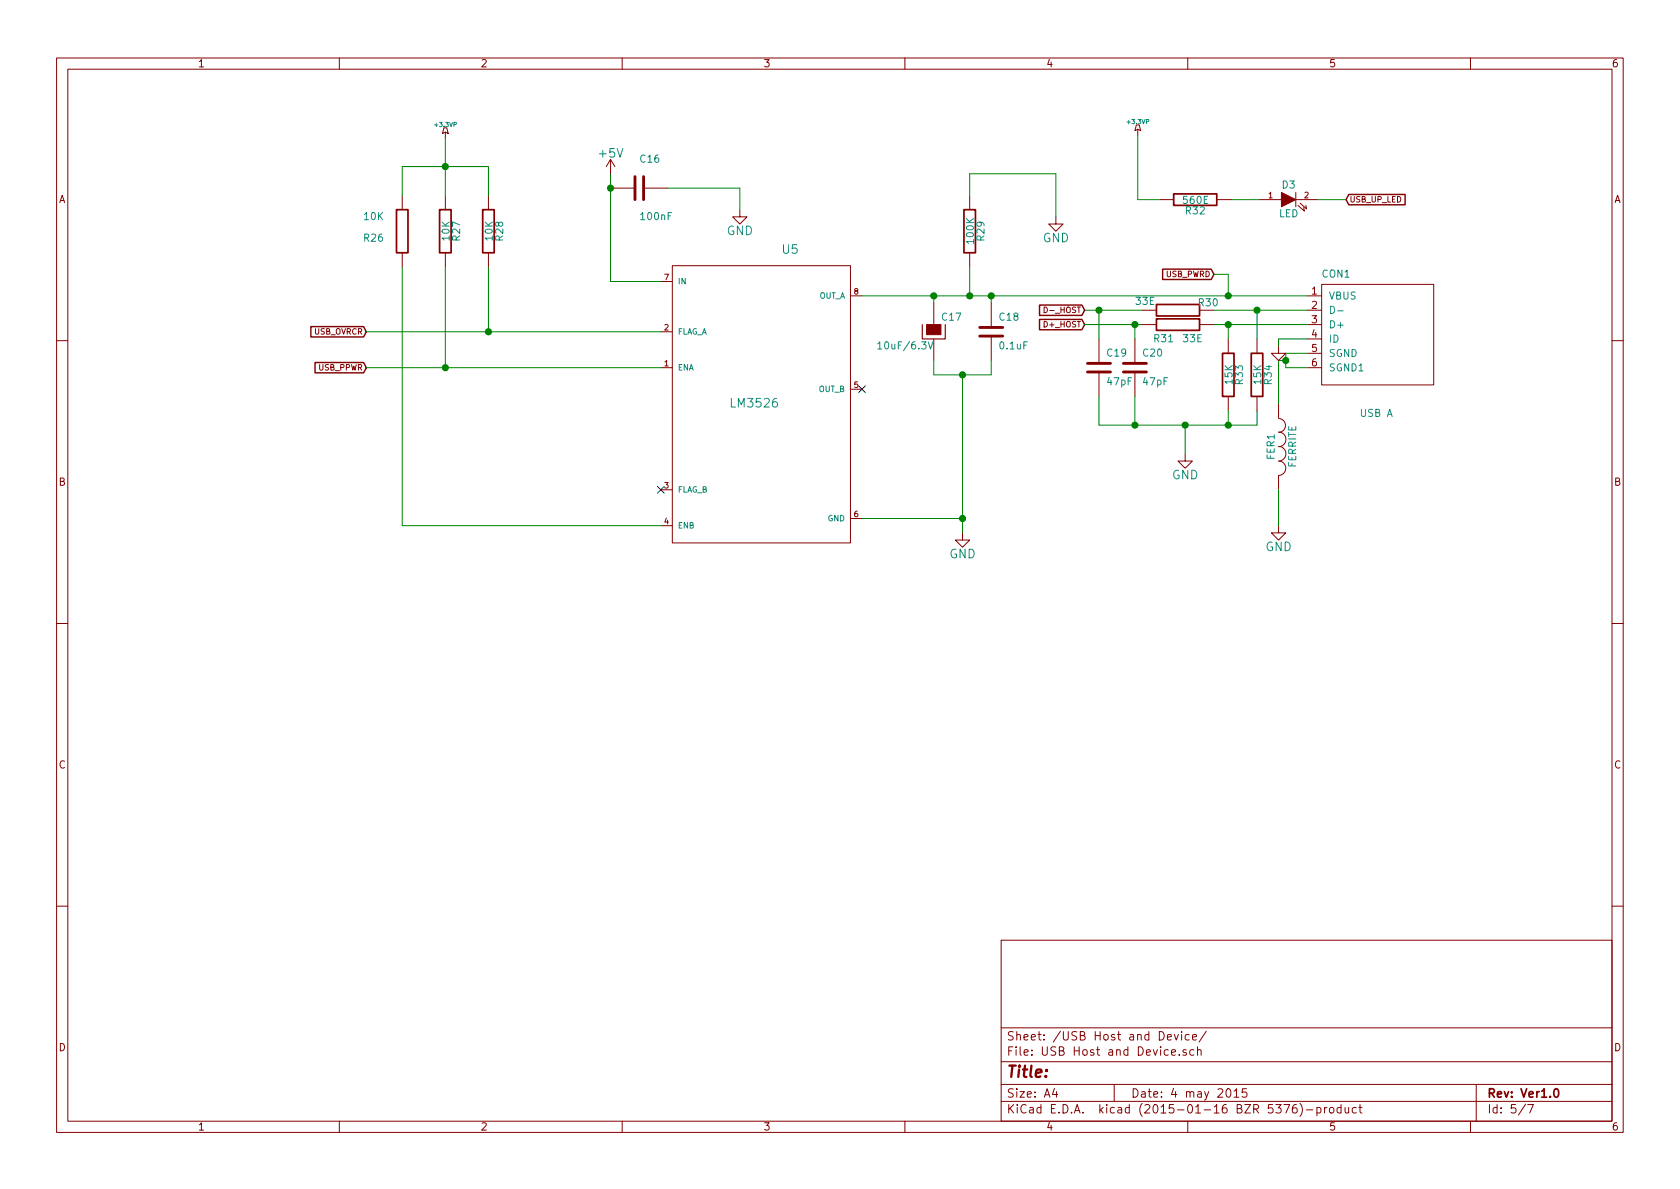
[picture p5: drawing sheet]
<svg xmlns="http://www.w3.org/2000/svg" width="297mm" height="210mm" viewBox="0 0 297 210" stroke-linecap="round" stroke-linejoin="round" font-family="sans-serif">
<g fill="none" stroke="#840000" stroke-width=".18">
<path d="M10 10.3h277v189.9h-277zM12 12.2h273v186.1h-273zM60 10.3v1.9M110 10.3v1.9M160 10.3v1.9M210 10.3v1.9M260 10.3v1.9M71.1 34.5v2.6M78.5 22.6h.5l.2 1-.5-.2-.5 .2zM78.7 23.4v1M78.7 34.5v2.6M86.4 34.5v2.6"/>
<path d="M107.9 33.3h4.4M107.9 28.2l-.7 1.3M107.9 28.2v2.5M107.9 28.2l.8 1.3M113.8 33.3h4.3M130.8 37.1v1.2h1.3l-1.3 1.3-1.3-1.3h1.3M171.4 34.5v2.6M186.7 38.3v1.3h1.3l-1.3 1.3-1.3-1.3h1.3M200.9 22.1h.5l.3 1-.5-.2-.5 .2zM201.2 22.9v1M205 35.3h2.5M215.1 35.3h2.6"/>
<path d="M222.8 35.3h3.8M229.1 34v2.6M229.1 35.3h3.8M229.5 36.3l1.1 1-.1-.6M229.9 35.9l1.1 1.1-.1-.7M71.1 44.7v2.5M78.7 44.7v2.5M86.4 44.7v2.5M116.8 58.7h2M116.8 49.8h2M118.9 47h31.5v49h-31.5zM150.4 52.3h2"/>
<path d="M165.1 53.6v3.8M165.1 59.9v3.8M171.4 44.7v2.5M175.3 53.6v4.3M175.3 59.4v4.3M184.6 54.3a.5 .5 0 0 1 .6 .5 .5 .5 0 0 1-.6 .5zM194.3 59.9v4.4M200.7 59.9v4.4M201.9 54.9h2.6M201.9 57.4h2.6M212.1 54.9h2.5M212.1 57.4h2.5"/>
<path d="M217.2 59.9v2.6M222.2 59.9v2.6M231.1 52.3h2.6M231.1 54.9h2.6M231.1 57.4h2.6M231.1 59.9h2.6M233.7 50.3h19.8v17.8h-19.8zM10 60.2h2M116.8 65h2M150.4 68.8h2M194.3 65.8v4.3M200.7 65.8v4.3"/>
<path d="M217.2 70.1v2.5M222.2 70.1v2.5M226.1 61.2v1.3h1.2l-1.2 1.2-1.3-1.2h1.3M226.1 71.4v2.5M226.1 78.9a1.3 1.3 0 0 1 1.3 1.3 1.3 1.3 0 0 1-1.3 1.3 1.27 1.27 0 0 1 1.2 1.3 1.27 1.27 0 0 1-1.2 1.3M226.1 76.4a1.3 1.3 0 0 1 1.3 1.3 1.3 1.3 0 0 1-1.3 1.3M226.1 74a1.22 1.22 0 0 1 1.2 1.2 1.22 1.22 0 0 1-1.2 1.2M231.1 65h2.6M231.1 62.5h2.6M285 60.2h2M116.8 86.6h2M116.8 93h2"/>
<path d="M150.4 91.7h2M170.2 94.2v1.3h1.2l-1.2 1.3-1.3-1.3h1.3M209.5 80.3v1.2h1.3l-1.3 1.3-1.2-1.3h1.2M226.1 93v1.2h1.2l-1.2 1.3-1.3-1.3h1.3M226.1 84.1v2.5M10 110.3h2M285 110.3h2M10 160.2h2M177 166.3h108v32h-108zM285 160.2h2M60 198.3v1.9M110 198.3v1.9"/>
<path d="M160 198.3v1.9M177 194.8h108M177 191.8h108M177 187.8h108M177 181.8h108M186.4 192.5l-.3 1h.9M186.8 193v1M197 191.8v3M206.4 183.4l.7-.1v-.3l-.5-.1-.2 .2 .1 .7h.6M207.1 186.1l.7-.1v-.3l-.4-.1-.3 .2 .1 .7h.6M207.6 182.9l.4 1 .4-1M208.5 186.5v.1"/>
<path d="M208.9 182.4v.2M208.9 182.9v1M209.7 185.7a.37 .37 0 0 0-.6 .1l.1 .2 .5 .2 .1 .1-.2 .3-.5-.1M210 198.3v1.9M210.3 183l-.5-.1-.3 .3 .1 .6 .2 .1 .5-.1M210.8 183.4l.8-.1-.1-.3-.4-.1-.3 .2 .1 .7h.6M211.1 185.7l-.5-.1-.2 .3v.6l.2 .1 .5-.1M211.7 185.7l.2-.1 .4 .1 .1 .9M211.7 185.1v1.5M213.3 182.3l-1.3 2M216.9 192.7l.2-.2a.81 .81 0 0 1 .6 .6 .81 .81 0 0 1-.3 .8l-.1 .1a.79 .79 0 0 1-.4-1.3zM218.2 193l.4-.5v1.5"/>
<path d="M218.2 194h.8M220.4 192.5h-.7l-.1 .7 .2-.1 .5 .1 .2 .2-.1 .5-.2 .1-.6-.1M227 195.3h1l-.6 1.5M229.2 195.3a.59 .59 0 0 0-.7 .7l.1 .7 .2 .1 .5-.1 .1-.5-.2-.2-.4-.1-.3 .3M229.8 195.1a1.71 1.71 0 0 1 0 2.3M231 196.3h1.1M232.8 195.9l.5-.1 .3 .3-.2 .6h-.6M232.8 195.8v1.5M234.2 195.8v1M234.6 195.8l-.4 .3M235.1 196l.2-.2 .5 .2v.5l-.1 .2-.4 .1-.2-.1zM237.1 195.9l-.4-.1-.3 .3 .1 .6 .2 .1 .4-.1"/>
<path d="M237.1 195.3v1.5M237.8 195.8l.1 .9 .4 .1 .2-.1M238.5 195.8v1M239.8 195.9l-.4-.1-.3 .3 .1 .6 .2 .1 .4-.1M240.3 195.8h.5M240.5 195.3v1.3l.3 .2M260 198.3v1.9M261 191.8v6.5M269.7 195.2l-1.2 2M270.1 195.3h1l-.6 1.5"/>
</g>
<path d="M70.1 37.1h2v7.6h-2zM77.7 37.1h2.1v7.6h-2.1zM85.3 37.1h2.1v7.6h-2.1zM170.4 37.1h2.1v7.6h-2.1zM207.5 34.3h7.6v2h-7.6zM204.5 53.8h7.6v2.1h-7.6zM204.5 56.4h7.6v2h-7.6zM216.2 62.5h2v7.6h-2zM221.2 62.5h2.1v7.6h-2.1zM274.9 192.7l.2-.2a.81 .81 0 0 1 .6 .6 .81 .81 0 0 1-.3 .8l-.2 .1a.79 .79 0 0 1-.3-1.3z" fill="none" stroke="#840000" stroke-width=".3"/>
<path d="M112.3 31.2v4.1M113.8 31.2v4.1M173.2 59.4h4.1M173.2 57.9h4.1M192.3 65.8h4M192.3 64.3h4M198.6 65.8h4.1M198.6 64.3h4.1" fill="none" stroke="#840000" stroke-width=".51"/>
<path d="M238.5 34.4h9.9v1.8h-9.9l-.5-.9zM55 57.8h9.3l.5 .9-.5 .9h-9.3zM183.8 56.5h7.5l.5 .9-.5 .9h-7.5zM183.8 53.9h7.5l.5 1-.5 .9h-7.5zM205.6 47.6h8.5l.5 .9-.5 .9h-8.5zM55.7 64.1h8.6l.5 .9-.5 .9h-8.6z" fill="none" stroke="#840000" stroke-width=".25"/>
<path d="M163.1 57.4v2.5h4v-2.5" fill="none" stroke="#840000" stroke-width=".2"/>
<g fill="#840000" stroke="#840000" stroke-width=".18">
<path d="M163.8 57.4h2.6v1.8h-2.6z"/>
<path d="M226.6 34l2.5 1.3-2.5 1.3z"/>
</g>
<path d="M235.3 54.2a.64 .64 0 0 1 .7 .6 .64 .64 0 0 1-.7 .6zM236.5 55h1M155.2 60.8l.3-.4v1.3M155.2 61.7h.7M164.1 60.4l.4 1.3 .4-1.3" fill="none" stroke="#008484" stroke-width=".18"/>
<g fill="none" stroke="#008400" stroke-width=".18">
<path d="M71.1 34.5v-5h15.3v5M78.7 24.4v10.1M107.9 30.7v19.1h8.9M118.1 33.3h12.7v3.8M171.4 34.5v-3.8h15.3v7.6M201.2 23.9v11.4h3.8M217.7 35.3h5.1M232.9 35.3h5.1M64.8 58.7h52M71.1 47.2v45.8h45.7M78.7 47.2v17.8M86.4 47.2v11.5"/>
<path d="M152.4 52.3h78.7M165.1 52.3v1.3M171.4 47.2v5.1M175.3 52.3v1.3M191.8 54.9h10.1M191.8 57.4h10.1M194.3 54.9v5M200.7 57.4v2.5M214.6 54.9h16.5M214.6 57.4h16.5M214.6 48.5h2.6v3.8M217.2 57.4v2.5"/>
<path d="M222.2 54.9v5M231.1 59.9h-5v1.3M64.8 65h52M165.1 63.7v2.6h10.2v-2.6M170.2 66.3v27.9M194.3 70.1v5.1h27.9v-2.6M200.7 70.1v5.1M209.5 75.2v5.1M217.2 72.6v2.6M227.3 63.7h-1.2v7.7M231.1 62.5h-3.8v2.5h3.8M152.4 91.7h17.8"/>
<path d="M226.1 86.6v6.4"/>
</g>
<g fill="#008400" stroke="#008400" stroke-width=".25">
<circle cx="108" cy="33.3" r=".51"/>
<circle cx="78.7" cy="29.5" r=".51"/>
<circle cx="86.4" cy="58.7" r=".51"/>
<circle cx="78.7" cy="65" r=".51"/>
<circle cx="165.1" cy="52.3" r=".51"/>
<circle cx="175.3" cy="52.3" r=".51"/>
<circle cx="170.2" cy="66.3" r=".51"/>
<circle cx="227.3" cy="63.7" r=".51"/>
<circle cx="170.2" cy="91.7" r=".51"/>
<circle cx="171.5" cy="52.3" r=".51"/>
<circle cx="217.2" cy="52.3" r=".51"/>
<circle cx="217.2" cy="57.4" r=".51"/>
<circle cx="222.3" cy="54.9" r=".51"/>
<circle cx="194.3" cy="54.9" r=".51"/>
<circle cx="200.7" cy="57.4" r=".51"/>
<circle cx="217.2" cy="75.2" r=".51"/>
<circle cx="200.7" cy="75.2" r=".51"/>
<circle cx="209.6" cy="75.2" r=".51"/>
</g>
<path d="M151.8 68.2l1.2 1.2M153 68.2l-1.2 1.2M116.2 86l1.2 1.2M117.4 86l-1.2 1.2" fill="none" stroke="#000084" stroke-width=".18"/>
<text font-size="2.8" fill="#840000" x="178" y="190.5">Title:</text>
<g font-size="2.1" fill="#008484">
<text x="106" y="27.9">+5V</text>
<text x="128.4" y="41.6">GND</text>
<text x="138.4" y="44.9">U5</text>
<text x="184.3" y="42.8">GND</text>
<text x="129.5" y="72.1">LM3526</text>
<text x="207.2" y="84.8">GND</text>
<text x="167.8" y="98.7">GND</text>
<text x="223.7" y="97.5">GND</text>
</g>
<g font-size="2.1" fill="#840000">
<text x="178" y="184">Sheet: /USB Host and Device/</text>
<text x="178" y="186.7">File: USB Host and Device.sch</text>
<text x="178" y="196.9">KiCad E.D.A. kicad (2015-01-16 BZR 5376)-product</text>
<text x="178" y="194.1">Size: A4</text>
<text x="200" y="194.1">Date: 4 may 2015</text>
<text x="263" y="194.1">Rev: Ver1.0</text>
<text x="263" y="196.9">Id: 5/7</text>
</g>
<g font-size="1.8" fill="#840000">
<text x="35" y="11.9">1</text>
<text x="85" y="11.9">2</text>
<text x="135" y="11.9">3</text>
<text x="185" y="11.9">4</text>
<text x="235" y="11.9">5</text>
<text x="285" y="11.9">6</text>
<text x="10.4" y="35.9">A</text>
<text x="285.4" y="35.9">A</text>
<text x="231.9" y="52.1">1</text>
<text x="231.9" y="54.6">2</text>
<text x="231.9" y="57.1">3</text>
<text x="231.9" y="59.7">4</text>
<text x="231.9" y="62.2">5</text>
<text x="231.9" y="64.8">6</text>
<text x="10.4" y="85.9">B</text>
<text x="285.4" y="85.9">B</text>
<text x="10.4" y="135.9">C</text>
<text x="285.4" y="135.9">C</text>
<text x="10.4" y="185.9">D</text>
<text x="285.4" y="185.9">D</text>
<text x="35" y="199.9">1</text>
<text x="85" y="199.9">2</text>
<text x="135" y="199.9">3</text>
<text x="185" y="199.9">4</text>
<text x="235" y="199.9">5</text>
<text x="285" y="199.9">6</text>
</g>
<g font-size="1.8" fill="#008484">
<text x="113.3" y="28.7">C16</text>
<text x="226.7" y="33.3">D3</text>
<text x="64.4" y="38.9">10K</text>
<text x="113.4" y="38.9">100nF</text>
<text x="209.3" y="36">560E</text>
<text x="209.7" y="37.9">R32</text>
<text x="226.1" y="38.4">LED</text>
<text x="64.4" y="42.7">R26</text>
<text x="79.5" y="42.5" transform="rotate(-90 79.5 42.5)">10K</text>
<text x="81.3" y="42.5" transform="rotate(-90 81.3 42.5)">R27</text>
<text x="87.1" y="42.5" transform="rotate(-90 87.1 42.5)">10K</text>
<text x="89" y="42.5" transform="rotate(-90 89 42.5)">R28</text>
<text x="172.2" y="43" transform="rotate(-90 172.2 43)">100K</text>
<text x="174" y="42.5" transform="rotate(-90 174 42.5)">R29</text>
<text x="200.9" y="53.9">33E</text>
<text x="233.8" y="49.1">CON1</text>
<text x="234.9" y="53">VBUS</text>
<text x="166.6" y="56.7">C17</text>
<text x="176.8" y="56.7">C18</text>
<text x="212" y="54.1">R30</text>
<text x="234.9" y="58">D+</text>
<text x="155.9" y="61.8">10uF/6.3V</text>
<text x="176.9" y="61.8">0.1uF</text>
<text x="195.8" y="63">C19</text>
<text x="202.2" y="63">C20</text>
<text x="204.1" y="60.5">R31</text>
<text x="209.2" y="60.5">33E</text>
<text x="234.9" y="60.6">ID</text>
<text x="234.9" y="63.1">SGND</text>
<text x="234.9" y="65.7">SGND1</text>
<text x="195.9" y="68.1">47pF</text>
<text x="202.2" y="68.1">47pF</text>
<text x="217.9" y="67.9" transform="rotate(-90 217.9 67.9)">15K</text>
<text x="219.8" y="67.9" transform="rotate(-90 219.8 67.9)">R33</text>
<text x="223" y="67.9" transform="rotate(-90 223 67.9)">15K</text>
<text x="224.8" y="67.9" transform="rotate(-90 224.8 67.9)">R34</text>
<text x="240.6" y="73.7">USB A</text>
<text x="225.3" y="81.2" transform="rotate(-90 225.3 81.2)">FER1</text>
<text x="229.2" y="82.7" transform="rotate(-90 229.2 82.7)">FERRITE</text>
</g>
<g font-size="1.4" fill="#840000">
<text x="224.3" y="35">1</text>
<text x="230.6" y="35">2</text>
<text x="238.6" y="35.8">USB_UP_LED</text>
<text x="117.4" y="49.5">7</text>
<text x="151" y="52.1">8</text>
<text x="206.1" y="49">USB_PWRD</text>
<text x="55.5" y="59.2">USB_OVRCR</text>
<text x="117.4" y="58.4">2</text>
<text x="184.7" y="57.9">D+_HOST</text>
<text x="185.1" y="55.3">D-_HOST</text>
<text x="56.3" y="65.5">USB_PPWR</text>
<text x="117.4" y="64.8">1</text>
<text x="151" y="68.6">5</text>
<text x="117.4" y="86.4">3</text>
<text x="117.4" y="92.7">4</text>
<text x="151" y="91.4">6</text>
</g>
<g font-size="1.4" fill="#008484">
<text x="119.9" y="50.3">IN</text>
<text x="144.7" y="52.8">OUT_A</text>
<text x="119.9" y="59.2">FLAG_A</text>
<text x="119.9" y="65.5">ENA</text>
<text x="144.7" y="69.3">OUT_B</text>
<text x="119.9" y="87.1">FLAG_B</text>
<text x="119.9" y="93.4">ENB</text>
<text x="146.3" y="92.2">GND</text>
</g>
<g font-size="1.1" fill="#008484">
<text x="77" y="22.4">+3.3VP</text>
<text x="199.4" y="21.9">+3.3VP</text>
</g>
</svg>
